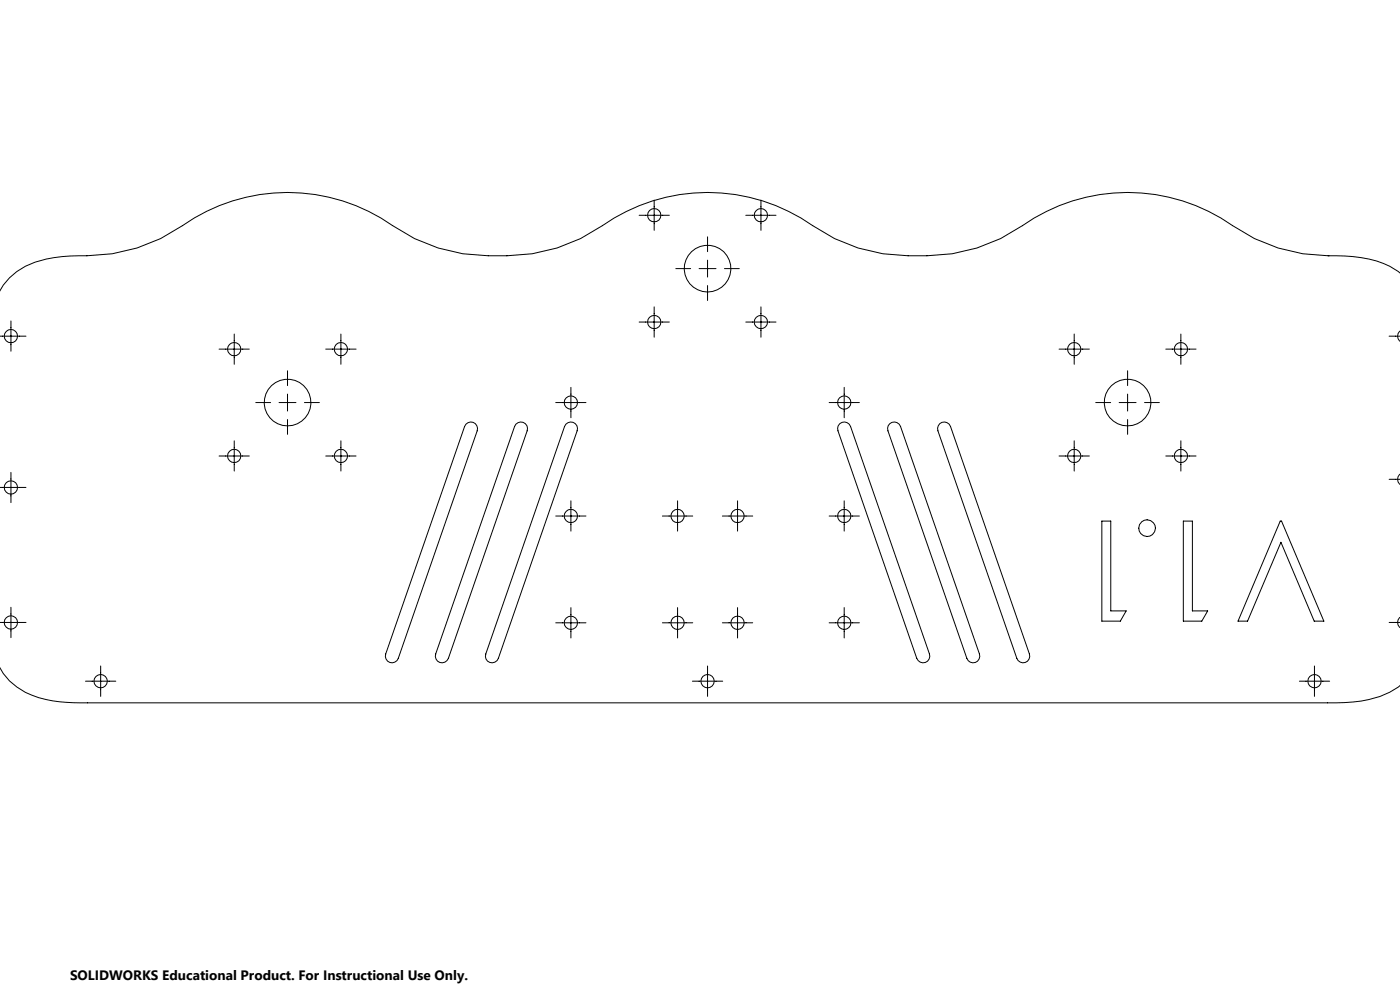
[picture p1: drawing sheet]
<svg xmlns="http://www.w3.org/2000/svg" width="420mm" height="297mm" viewBox="0 0 420 297" stroke-linecap="round" stroke-linejoin="round" font-family="sans-serif">
<g fill="none" stroke="#000" stroke-width=".3">
<path d="M196.3 60v9M228.3 60v9M191.7 64.5h9.1M212.3 71v4.4M212.3 78v5M223.7 64.5h9.1M398.5 76.7h.1M398.5 76.7a50.4 50.4 0 0 1-28.7-9.1 54.9 54.9 0 0 0-63.1 0 50.4 50.4 0 0 1-28.6 9.1 53.9 53.9 0 0 1-34.3-9.1 55 55 0 0 0-63.1 0 50.2 50.2 0 0 1-28.6 9.1 53.9 53.9 0 0 1-34.3-9.1 54.9 54.9 0 0 0-63 0 50.9 50.9 0 0 1-31.3 9.1 37.7 37.7 0 0 0-15.9 3.1 17.6 17.6 0 0 0-7.7 7.4M398.5 76.7a40 40 0 0 1 18.4 3.1l3.1 2M3.3 96.2v9.1M191.7 96.5h9.1M196.3 92v9.1"/>
<path d="M202.7 80.5h4.5M209.7 80.5h5.1M212.3 85.6v4.5M217.3 80.5h4.5M223.7 96.5h9.1M228.3 92v9.1M420 99.2a1.94 1.94 0 0 0 0 3.1M-.1 100.7h7.9M65.7 104.6h9.1M70.3 100.1v9.1M86.3 111.1v4.5M86.3 118.1v5.1"/>
<path d="M97.7 104.6h9.1M102.3 100.1v9.1M171.3 116.1v9.1M253.3 116.1v9.1M317.7 104.6h9.1M322.3 100.1v9.1M338.3 111.1v4.5M338.3 118.1v5.1M349.7 104.6h9.1M354.3 100.1v9.1M416.7 100.7h3.3M65.7 136.7h9.1"/>
<path d="M70.3 132.1v9.1M76.7 120.6h4.5M83.7 120.6h5.1M86.3 125.7v4.5M91.3 120.6h4.5M97.7 136.7h9.1M102.3 132.1v9.1M139.8 127.1a2 2 0 0 1 2.5-.4 2 2 0 0 1 .9 2.4l-23.7 68.2a2 2 0 0 1-2.6 1.2 2 2 0 0 1-1.2-2.5zM154.8 127.1a2 2 0 0 1 2.5-.4 2 2 0 0 1 .9 2.4l-23.7 68.2a2.01 2.01 0 0 1-2.5 1.2 2.01 2.01 0 0 1-1.3-2.5zM166.7 120.6h9.1M169.8 127.1a2 2 0 0 1 2.5-.4 2 2 0 0 1 .8 2.4l-23.6 68.2a2 2 0 0 1-2.5 1.2 2 2 0 0 1-1.3-2.5zM248.7 120.6h9.1"/>
<path d="M252 127a2 2 0 0 1 3.2 .8l23.6 68.2a2.01 2.01 0 0 1-1.2 2.5 2.01 2.01 0 0 1-2.6-1.2l-23.6-68.2 .1-1.5zM266.9 127a2 2 0 0 1 3.3 .8l23.6 68.2a2 2 0 0 1-1.2 2.5 2 2 0 0 1-2.5-1.2l-23.7-68.2 .1-1.5zM281.9 127a2 2 0 0 1 3.3 .8l23.6 68.2a2 2 0 0 1-1.2 2.5 2 2 0 0 1-2.6-1.2l-23.6-68.2-.1-.8zM317.7 136.7h9.1M322.3 132.1v9.1M328.7 120.6h4.5M335.7 120.6h5.1M338.3 125.7v4.5M343.4 120.6h4.4M349.7 136.7h9.1M354.3 132.1v9.1M-.1 146.1h7.9"/>
<path d="M3.3 141.6v9M166.7 154.7h9.1M171.3 150.1v9.1M198.7 154.7h9.1M203.3 150.1v9.1M216.7 154.7h9.1M221.3 150.1v9.1M248.7 154.7h9.1M253.3 150.1v9.1M330.6 156.2h2.6v26.9h4.7l-1.8 3.1h-5.5zM355 156.2h2.7v26.9h4.6l-1.8 3.1h-5.5zM384.1 156.2h.4l12.7 30h-2.9l-10-23.7-10 23.7h-2.9z"/>
<path d="M416.7 143.6h3.3M420 142.1a1.93 1.93 0 0 0 0 3.1M-.1 186.5h7.9M3.3 182v9.1M30.2 199.6v9.1M166.7 186.7h9.1M171.3 182.1v9.1M198.7 186.7h9.1M203.3 182.1v9.1M212.3 199.6v9.1M216.7 186.7h9.1M221.3 182.1v9.1"/>
<path d="M248.7 186.7h9.1M253.3 182.1v9.1M394.3 199.6v9.1M416.7 186.5h3.3M420 185a1.94 1.94 0 0 0 0 3.1M0 200.1a19.6 19.6 0 0 0 13.8 9.6l4.1 .6 6.1 .3h376.9a36 36 0 0 0 16-3.1l3.1-2.1M25.6 204.1h9.1M207.7 204.1h9.1M389.8 204.1h9.1"/>
<circle cx="196.3" cy="64.5" r="2"/>
<circle cx="228.3" cy="64.5" r="1.99"/>
<circle cx="196.3" cy="96.5" r="2.01"/>
<circle cx="212.3" cy="80.5" r="7"/>
<circle cx="228.3" cy="96.5" r="2"/>
<circle cx="3.3" cy="100.7" r="1.99"/>
<circle cx="70.3" cy="104.6" r="2"/>
<circle cx="102.3" cy="104.6" r="2"/>
<circle cx="322.2" cy="104.6" r="2"/>
<circle cx="354.3" cy="104.6" r="2.01"/>
<circle cx="70.3" cy="136.7" r="1.99"/>
<circle cx="86.3" cy="120.6" r="7"/>
<circle cx="102.3" cy="136.7" r="1.99"/>
<circle cx="171.3" cy="120.7" r="2"/>
<circle cx="253.3" cy="120.6" r="2.01"/>
<circle cx="322.3" cy="136.7" r="1.99"/>
<circle cx="338.3" cy="120.6" r="7"/>
<circle cx="354.3" cy="136.6" r="2"/>
<circle cx="3.3" cy="146.1" r="2"/>
<circle cx="171.3" cy="154.6" r="1.99"/>
<circle cx="203.3" cy="154.6" r="1.99"/>
<circle cx="221.3" cy="154.6" r="1.99"/>
<circle cx="253.3" cy="154.6" r="2"/>
<circle cx="344.1" cy="158.3" r="2.5"/>
<circle cx="3.3" cy="186.6" r="2"/>
<circle cx="171.3" cy="186.7" r="2"/>
<circle cx="203.3" cy="186.7" r="2"/>
<circle cx="221.3" cy="186.7" r="2"/>
<circle cx="253.3" cy="186.7" r="2.01"/>
<circle cx="30.2" cy="204.2" r="2"/>
<circle cx="212.3" cy="204.2" r="2"/>
<circle cx="394.4" cy="204.2" r="2.01"/>
</g>
<text font-size="4.1" x="21" y="293.7">SOLIDWORKS Educational Product. For Instructional Use Only.</text>
</svg>
